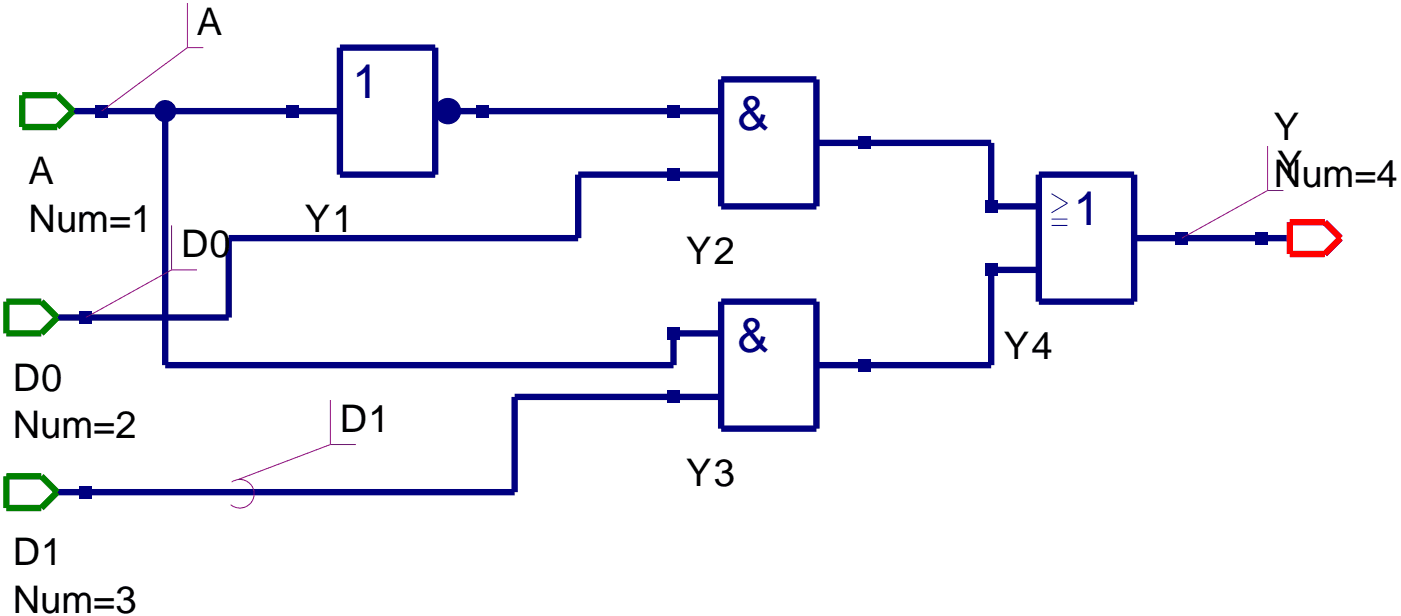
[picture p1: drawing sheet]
<svg xmlns="http://www.w3.org/2000/svg" width="156mm" height="68mm" viewBox="0 0 156 68" stroke-linecap="round" stroke-linejoin="round" font-family="sans-serif">
<g fill="none" stroke="#000080" stroke-width=".71" stroke-linecap="butt">
<path d="M32.5 12.3h5.2M37.7 5.3h10.6v14.1h-10.6zM48.3 12.3h5.3M74.8 19.4h5.3M74.8 12.3h5.3M80.1 8.8h10.6v14.1h-10.6zM90.7 15.9h5.3M115.4 19.4h10.5v14.1h-10.5zM74.8 37h5.3M80.1 33.5h10.6v14.1h-10.6zM110.1 30h5.3M110.1 22.9h5.3"/>
<path d="M125.9 26.5h5.3M74.8 44.1h5.3M90.7 40.6h5.3"/>
</g>
<path d="M116.8 21.5l1.7 1.1-1.7 1M116.8 24.3h1.7M116.8 25h1.7" fill="none" stroke="#000080" stroke-width=".11"/>
<circle cx="49.7" cy="12.3" r="1.41" fill="#000080"/>
<circle cx="49.7" cy="12.3" r="1.41" fill="none" stroke="#000080" stroke-width=".11"/>
<path d="M8.1 12.3h24.4M18.3 12.3v28.3h56.5v-3.6M53.6 12.3h21.2M74.8 19.4h-10.6v7.1h-38.8v8.8h-19M96 15.9h14.1v7M110.1 30v10.6h-14.1M131.2 26.5h12M74.8 44.1h-17.6v10.6h-50.8" fill="none" stroke="#000080" stroke-width=".71" stroke-linecap="butt"/>
<path d="M2.5 10.6h3.9l1.7 1.7-1.7 1.8h-3.9zM.7 33.5h3.9l1.8 1.8-1.8 1.7h-3.9zM.7 52.9h3.9l1.8 1.8-1.8 1.7h-3.9z" fill="none" stroke="#008000" stroke-width=".71" stroke-linecap="butt"/>
<path d="M143.2 24.7h3.9l1.8 1.8-1.8 1.7h-3.9z" fill="none" stroke="#f00" stroke-width=".71" stroke-linecap="butt"/>
<path d="M25.7 53.6a1.59 1.59 0 0 1 2.2 .2 1.59 1.59 0 0 1-.1 2.2 1.59 1.59 0 0 1-2.2 .1M36.7 49.4h2.8M36.7 44.4v5M36.7 49.4l-10.2 3.9" fill="none" stroke="#800080" stroke-width=".11"/>
<path d="M130.5 25.8h1.4v1.4h-1.4z" fill-rule="evenodd" fill="#000080"/>
<path d="M140.8 16.2v5M140.8 21.2h1.7M140.8 21.2l-9.6 5.3" fill="none" stroke="#800080" stroke-width=".11"/>
<g fill="#000080">
<path d="M109.4 29.3h1.4v1.4h-1.4z" fill-rule="evenodd"/>
<path d="M109.4 22.2h1.4v1.4h-1.4z" fill-rule="evenodd"/>
<path d="M95.3 39.9h1.4v1.4h-1.4z" fill-rule="evenodd"/>
<path d="M74.1 43.4h1.4v1.4h-1.4z" fill-rule="evenodd"/>
<path d="M74.1 36.3h1.4v1.4h-1.4z" fill-rule="evenodd"/>
<path d="M95.3 15.2h1.4v1.4h-1.4z" fill-rule="evenodd"/>
<path d="M74.1 18.7h1.4v1.4h-1.4z" fill-rule="evenodd"/>
<path d="M74.1 11.6h1.4v1.5h-1.4z" fill-rule="evenodd"/>
<path d="M52.9 11.6h1.4v1.5h-1.4z" fill-rule="evenodd"/>
<path d="M31.8 11.6h1.4v1.5h-1.4z" fill-rule="evenodd"/>
<path d="M10.6 11.6h1.4v1.5h-1.4z" fill-rule="evenodd"/>
</g>
<path d="M20.8 5.3h1.8M20.8 .4v4.9M20.8 5.3l-9.5 7" fill="none" stroke="#800080" stroke-width=".11"/>
<path d="M8.8 34.6h1.4v1.4h-1.4z" fill-rule="evenodd" fill="#000080"/>
<path d="M19.1 30h2.8M19.1 25v5M19.1 30l-9.6 5.3" fill="none" stroke="#800080" stroke-width=".11"/>
<g fill="#000080">
<path d="M8.8 54h1.4v1.4h-1.4z" fill-rule="evenodd"/>
<path d="M139.3 25.8h1.5v1.4h-1.5z" fill-rule="evenodd"/>
<circle cx="18.3" cy="12.3" r="1.06"/>
</g>
<circle cx="18.3" cy="12.3" r="1.06" fill="none" stroke="#000080" stroke-width=".35"/>
<g font-size="5.3" fill="#000080">
<text x="39.2" y="10.9">1</text>
<text x="81.8" y="14.5">&amp;</text>
<text x="119.2" y="25">1</text>
<text x="81.8" y="39.2">&amp;</text>
</g>
<g font-size="4.2">
<text x="21.9" y="3.9">A</text>
<text x="141.5" y="15.5">Y</text>
<text x="3.2" y="20.5">A</text>
<text x="141.5" y="20.8">Num=4</text>
<text x="141.8" y="19.8">Y</text>
<text x="3.2" y="25.8">Num=1</text>
<text x="20.1" y="28.6">D0</text>
<text x="33.9" y="25.8">Y1</text>
<text x="76.2" y="29.3">Y2</text>
<text x="111.5" y="39.9">Y4</text>
<text x="1.4" y="43.4">D0</text>
<text x="37.7" y="48">D1</text>
<text x="1.4" y="48.7">Num=2</text>
<text x="76.2" y="54">Y3</text>
<text x="1.4" y="62.8">D1</text>
<text x="1.4" y="68.1">Num=3</text>
</g>
</svg>
